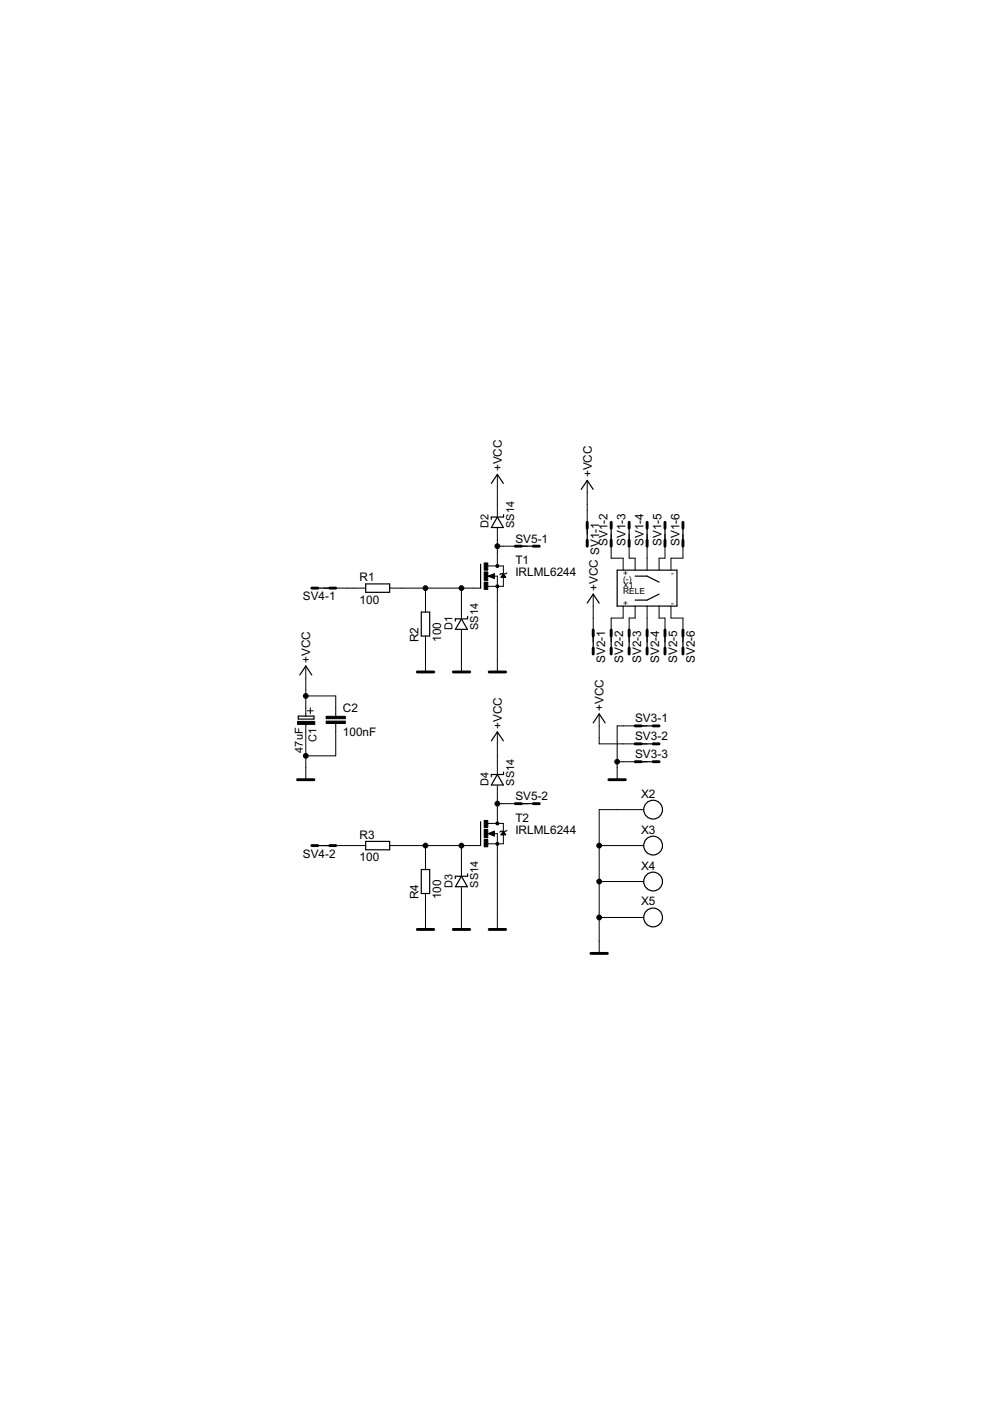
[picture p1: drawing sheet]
<svg xmlns="http://www.w3.org/2000/svg" width="210mm" height="297mm" viewBox="0 0 210 297" stroke-linecap="round" stroke-linejoin="round" font-family="sans-serif">
<g fill="none" stroke="#000" stroke-width=".25">
<path d="M101.9 119.6v5.1M104.2 102.5l1.3-1.9 1.2 1.9M105.5 109.6l1.2 2.2h-2.5zM106.7 109.6h-2.5v.5M106.8 109.1v.5M109.3 115.8h5M123.2 103.8l1.3-1.9 1.3 1.9M124.5 110.7v5.1M129.6 110.7v5.1M133.4 110.7v5.1M137.2 110.7v5.1M141 110.7v5.1"/>
<path d="M144.8 110.7v5.1M66.1 124.7h5.1M77.5 123.8h5.1v1.8h-5.1zM89.3 129.8h1.8v5.1h-1.8zM96.5 131.2v.5M97.8 131.2l1.3 2.2h-2.5zM99.1 130.7v.5h-2.5M124.5 127.9l1.3-1.9 1.2 1.9M125.8 133.6v5.1M129.6 133.6v5.1M130.9 120.9h12.6v7.6h-12.6zM133.4 133.6v5.1"/>
<path d="M134.7 122.2h2.5l2.5 1.2M137.2 133.6v5.1M139.7 126l-2.5 1.2h-2.5M141 133.6v5.1M144.8 133.6v5.1M63.2 151.8h3.4v.7h-3.4zM63.6 143.1l1.2-1.9 1.3 1.9M104.2 157.1l1.3-1.9 1.2 1.9M125.8 153.3l1.2-1.9 1.3 1.9M134.7 153.9h5M134.7 157.7h5M66.1 179.3h5.1"/>
<path d="M77.5 178.4h5.1v1.8h-5.1zM101.9 174.2v5.1M105.5 164.2l1.2 2.2h-2.5zM106.7 164.2h-2.5v.5M106.8 163.7v.5M109.3 170.4h5M134.7 161.5h5M89.3 184.4h1.8v5h-1.8zM96.5 185.8v.5M97.8 185.8l1.3 2.2h-2.5zM99.1 185.3v.5h-2.5"/>
<circle cx="138.5" cy="179.3" r="1.99"/>
<circle cx="138.5" cy="171.7" r="1.99"/>
<circle cx="138.5" cy="186.9" r="1.99"/>
<circle cx="138.5" cy="194.5" r="1.99"/>
</g>
<g fill="none" stroke="#000" stroke-width=".21">
<path d="M103.4 120h3.3v1.6M105.5 100.6v8.9M105.5 112v8M105.5 115.8h6.3M124.5 101.9v11.4M129.6 113.3v5h2.5v2.6M133.4 113.3v5h1.3v2.6M137.2 113.3v7.6M141 113.3v5h-1.3v2.6M144.8 113.3v5h-2.5v2.6M68.6 124.7h8.9M82.6 124.7h19.3"/>
<path d="M90.2 124.7v5.1M90.2 134.9v7.6M97.8 124.7v6.3M97.8 133.6v8.9M103.3 122.2h2.2v20.3M103.5 122.2l1.3-.6v1.1zM103.7 122.1h1.1M104 122.3h.8M104 122h.8M104.3 122.4h.5M104.4 121.8h.4M104.6 122.6h.2"/>
<path d="M104.6 121.7h.2M106.3 122.3h.9M106.4 122.2h.7M106.4 122.1h.6M106.5 122h.4M106.6 121.8h.2M106.7 121.7h.1M106.7 122.3v2h-3.3M106.7 121.6l.5 .8h-1zM107.5 121.5l-.3 .1-1 .1-.2 .2M125.8 126v10.1M132.1 128.5v2.5h-2.5v5.1"/>
<path d="M134.7 128.5v2.5h-1.3v5.1M137.2 128.5v7.6M139.7 128.5v2.5h1.3v5.1M142.3 128.5v2.5h2.5v5.1M64.8 141.2v10.6M64.8 153.4v11.9M64.8 147.6h6.4v4.3M65.2 150.7h1.2M65.8 150.1v1.2M71.2 153.4v6.9h-6.4M105.5 155.2v8.8M127 151.4v6.3h10.2"/>
<path d="M137.2 153.9h-6.3v11.4M68.6 179.3h8.9M82.6 179.3h19.3M90.2 179.3v5.1M97.8 179.3v6.3M103.3 176.7h2.2v20.4M103.4 174.6h3.3v1.6M103.5 176.7l1.3-.5v1zM103.8 176.8h1M103.9 176.6h.9M104.1 177h.7M104.2 176.5h.6"/>
<path d="M104.4 177.1h.4M104.5 176.3h.3M104.7 177.2h.1M105.5 166.6v8M105.5 170.4h6.3M106.3 177h.9M106.3 176.8h.8M106.4 176.7h.6M106.5 176.6h.5M106.6 176.5h.3M106.7 176.3h.1M106.7 176.9v2h-3.3"/>
<path d="M106.7 176.2l.5 .8h-1zM107.5 176l-.3 .2-1 .1-.2 .1M127 179.3h9.4M130.9 161.5h6.3M136.4 171.7h-9.4v30.4M90.2 189.4v7.7M97.8 188.2v8.9M127 186.9h9.4M127 194.5h9.4"/>
</g>
<g fill="#000" stroke="#000" stroke-width=".21">
<circle cx="105.5" cy="115.8" r=".51"/>
<circle cx="105.5" cy="120" r=".32"/>
<circle cx="90.2" cy="124.7" r=".51"/>
<circle cx="97.8" cy="124.7" r=".51"/>
<circle cx="105.5" cy="124.3" r=".32"/>
<circle cx="64.8" cy="147.6" r=".51"/>
<circle cx="64.8" cy="160.3" r=".51"/>
<circle cx="90.2" cy="179.3" r=".51"/>
<circle cx="97.8" cy="179.3" r=".51"/>
<circle cx="105.5" cy="170.4" r=".51"/>
<circle cx="105.5" cy="178.9" r=".32"/>
<circle cx="105.5" cy="174.6" r=".32"/>
<circle cx="127" cy="179.3" r=".51"/>
<circle cx="130.9" cy="161.5" r=".51"/>
<circle cx="127" cy="194.5" r=".51"/>
<circle cx="127" cy="186.9" r=".51"/>
</g>
<path d="M102.7 119.4h.7v1.5h-.7zM102.7 123.4h.7v1.5h-.7zM102.7 121.3h.7v1.7h-.7zM63.1 153h3.6v.6h-3.6zM69.2 152.9h4v.5h-4zM69.2 151.9h4v.5h-4zM102.7 178h.7v1.5h-.7zM102.7 173.9h.7v1.6h-.7zM102.7 175.9h.7v1.7h-.7z" fill="#000" stroke="#000" stroke-width=".21"/>
<g fill="none" stroke="#000" stroke-width=".61">
<path d="M109.3 115.8h1.2M113.1 115.8h1.2M124.5 110.7v1.3M124.5 114.5v1.3M129.6 110.7v1.3M129.6 114.5v1.3M133.4 110.7v1.3M133.4 114.5v1.3M137.2 110.7v1.3M137.2 114.5v1.3M141 110.7v1.3M141 114.5v1.3"/>
<path d="M144.8 110.7v1.3M144.8 114.5v1.3M66.1 124.7h1.3M69.9 124.7h1.3M125.8 133.6v1.3M125.8 137.4v1.3M129.6 133.6v1.3M129.6 137.4v1.3M133.4 133.6v1.3M133.4 137.4v1.3M137.2 133.6v1.3M137.2 137.4v1.3"/>
<path d="M141 133.6v1.3M141 137.4v1.3M144.8 133.6v1.3M144.8 137.4v1.3M88.5 142.5h3.5M96.1 142.5h3.5M103.7 142.5h3.5M134.7 153.9h1.2M134.7 157.7h1.2M138.5 153.9h1.2M138.5 157.7h1.2M63.1 165.3h3.5"/>
<path d="M66.1 179.3h1.3M69.9 179.3h1.3M109.3 170.4h1.2M113.1 170.4h1.2M129.1 165.3h3.5M134.7 161.5h1.2M138.5 161.5h1.2M88.5 197.1h3.5M96.1 197.1h3.5M103.7 197.1h3.5M125.3 202.1h3.5"/>
</g>
<g font-size="2.8">
<text x="106.4" y="99.9" transform="rotate(-90 106.4 99.9)">+VCC</text>
<text x="125.5" y="101.2" transform="rotate(-90 125.5 101.2)">+VCC</text>
<text x="109.3" y="119.6">T1</text>
<text x="109.3" y="115">SV5-1</text>
<text x="128.8" y="115.8" transform="rotate(-90 128.8 115.8)">SV1-2</text>
<text x="132.6" y="115.8" transform="rotate(-90 132.6 115.8)">SV1-3</text>
<text x="136.4" y="115.8" transform="rotate(-90 136.4 115.8)">SV1-4</text>
<text x="140.2" y="115.8" transform="rotate(-90 140.2 115.8)">SV1-5</text>
<text x="144" y="115.8" transform="rotate(-90 144 115.8)">SV1-6</text>
<text x="76.3" y="123.2">R1</text>
<text x="109.3" y="122.2">IRLML6244</text>
<text x="126.7" y="125.3" transform="rotate(-90 126.7 125.3)">+VCC SV1-1</text>
<text x="64.2" y="127.2">SV4-1</text>
<text x="76.3" y="128">100</text>
<text x="88.7" y="136.1" transform="rotate(-90 88.7 136.1)">R2</text>
<text x="93.5" y="136.1" transform="rotate(-90 93.5 136.1)">100</text>
<text x="65.8" y="140.6" transform="rotate(-90 65.8 140.6)">+VCC</text>
<text x="128.3" y="140.5" transform="rotate(-90 128.3 140.5)">SV2-1</text>
<text x="132.1" y="140.5" transform="rotate(-90 132.1 140.5)">SV2-2</text>
<text x="135.9" y="140.5" transform="rotate(-90 135.9 140.5)">SV2-3</text>
<text x="139.7" y="140.5" transform="rotate(-90 139.7 140.5)">SV2-4</text>
<text x="143.5" y="140.5" transform="rotate(-90 143.5 140.5)">SV2-5</text>
<text x="147.3" y="140.5" transform="rotate(-90 147.3 140.5)">SV2-6</text>
<text x="72.7" y="151">C2</text>
<text x="106.4" y="154.5" transform="rotate(-90 106.4 154.5)">+VCC</text>
<text x="128" y="150.7" transform="rotate(-90 128 150.7)">+VCC</text>
<text x="134.7" y="153.1">SV3-1</text>
<text x="72.7" y="156.1">100nF</text>
<text x="134.7" y="156.9">SV3-2</text>
<text x="134.7" y="160.8">SV3-3</text>
<text x="109.3" y="169.6">SV5-2</text>
<text x="135.9" y="169.1">X2</text>
<text x="76.3" y="177.8">R3</text>
<text x="109.3" y="176.7">IRLML6244</text>
<text x="109.3" y="174.2">T2</text>
<text x="135.9" y="176.7">X3</text>
<text x="64.2" y="181.8">SV4-2</text>
<text x="76.3" y="182.6">100</text>
<text x="135.9" y="184.4">X4</text>
<text x="88.7" y="190.7" transform="rotate(-90 88.7 190.7)">R4</text>
<text x="93.5" y="190.7" transform="rotate(-90 93.5 190.7)">100</text>
<text x="135.9" y="192">X5</text>
</g>
<g font-size="2.6">
<text x="103.6" y="112" transform="rotate(-90 103.6 112)">D2</text>
<text x="109" y="112" transform="rotate(-90 109 112)">SS14</text>
<text x="95.9" y="133.6" transform="rotate(-90 95.9 133.6)">D1</text>
<text x="101.4" y="133.6" transform="rotate(-90 101.4 133.6)">SS14</text>
<text x="64.2" y="159.6" transform="rotate(-90 64.2 159.6)">47uF</text>
<text x="67.1" y="157.2" transform="rotate(-90 67.1 157.2)">C1</text>
<text x="103.6" y="166.6" transform="rotate(-90 103.6 166.6)">D4</text>
<text x="109" y="166.6" transform="rotate(-90 109 166.6)">SS14</text>
<text x="95.9" y="188.2" transform="rotate(-90 95.9 188.2)">D3</text>
<text x="101.4" y="188.2" transform="rotate(-90 101.4 188.2)">SS14</text>
</g>
<g font-size="2">
<text x="132.1" y="126">RELE</text>
<text x="132.1" y="124.7">X1</text>
<text x="132.1" y="122.2">+</text>
<text x="132.1" y="123.4">(-)</text>
<text x="142.3" y="122.2">-</text>
<text x="132.1" y="128.5">+</text>
<text x="142.3" y="128.5">-</text>
</g>
</svg>
